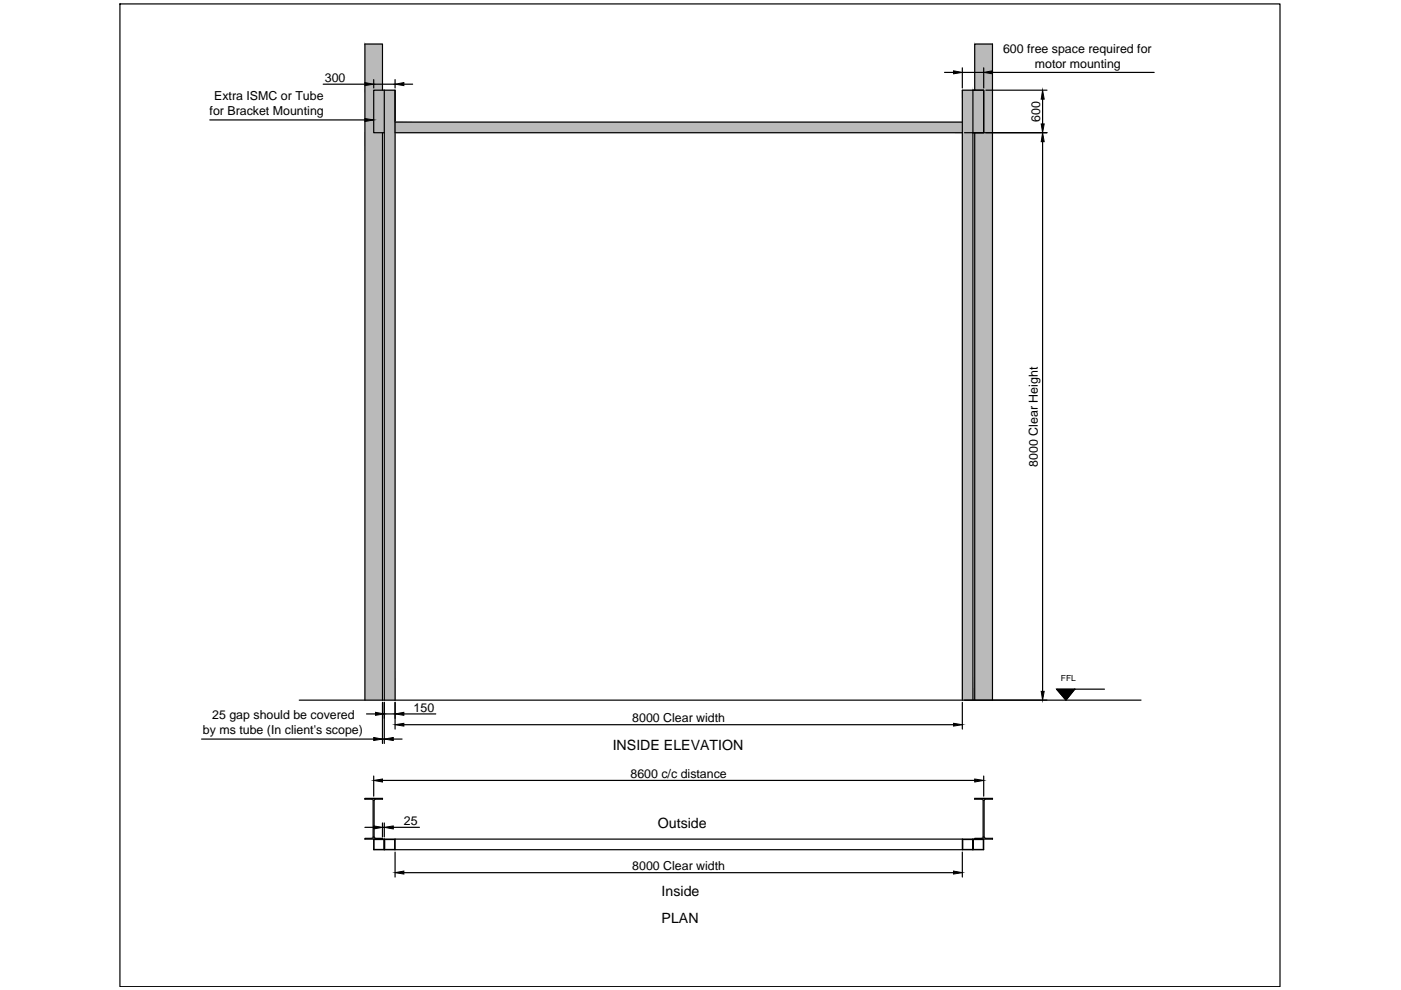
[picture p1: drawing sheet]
<svg xmlns="http://www.w3.org/2000/svg" width="297mm" height="210mm" viewBox="0 0 297 210" stroke-linecap="round" stroke-linejoin="round" font-family="sans-serif">
<!-- layer: 0 -->
<g fill="none" stroke="#000" stroke-width=".25">
<path d="M25.4 .8h246v208.4h-246zM68.5 17.9h8.9M79.2 16.9v1.8M79.2 17.9h4.6M81.1 19.1v-9.8h-3.7v139.1M81.5 19.1h2.3v129.3M81.5 19.1h-2.3v9h2.3M81.5 19.1v129.3M83.8 16.9v1.8M83.8 19.1v9h120.2M85.6 17.9h1.9M200.3 15.4h1.9"/>
<path d="M204 14.4v4.3M204 15.4h4.6M206.3 19.1h2.3v9h-2.3M206.7 19.1v-9.8h3.7v139.1M208.6 14.4v4.3M209 19.1h13M210.4 15.4h34.3M44.5 25.4h32.9M81.1 28.1v120.3M83.8 25.9h120.2M204.5 28.1h17.5M206.7 28.1v120.3"/>
<path d="M221.1 21v5.3M221.1 30v116.6M42.7 156.7h36.5M63.4 148.4h178.5M77.7 151.4h1.9M81.1 148.9v8.7M81.1 156.7h.4M81.5 148.9v8.7M81.5 151.4h2.3M83.4 156.7h1.8M83.8 148.9v5.7M85.6 153.7h116.6"/>
<path d="M85.6 151.4h6.8M204 148.4v-129.3h2.3v129.3M204 148.9v5.7M227.9 146.1l-1.9 2.3-2-2.3h10.2M77.4 175.4h1.8M78.8 169.4h-1.4v-.1h3.7v.1h-1.5M78.8 169.4l.3 .3M79.1 169.7v7.7M79.1 177.4l-.1 .3h-1.6v.2h133v-.2h-1.5l-.3-.3M79.2 177.9v2.3h129.4v-2.3M79.2 164.5v4.3M79.3 178h2.1v2.1h-2.1z"/>
<path d="M79.3 177.4l.2 .3h1.6v.2M79.6 169.4l-.3 .3v7.7M81.1 174.5v2.9M81.1 175.4h.4M81.1 165.5h125.6M81.5 174.5v2.9M81.5 177.9v2.3M81.6 178h2.1v2.1h-2.1zM83.4 175.4h5.5M83.8 177.9v2.3M204 177.9v2.3M204.1 178h2.1v2.1h-2.1z"/>
<path d="M206.3 177.9v2.3M206.4 178h2.1v2.1h-2.1zM208.1 169.4h-1.4v-.1h3.7v.1h-1.5M208.2 169.4l.3 .3M208.4 169.7v7.7M208.5 177.4l-.3 .3h-1.5v.2M208.6 164.5v4.3M209 169.4l-.4 .3v7.7M83.8 180.7v5.3M85.6 185h116.6M204 180.7v5.3"/>
</g>
<g fill="#000" stroke="#000" stroke-width=".21">
<path d="M77.4 17.5l1.8 .4-1.8 .2zM83.8 17.9l1.8-.4v.6zM202.2 15l1.8 .4-1.8 .2zM208.6 15.4l1.8-.4v.6zM77.4 25.1l1.8 .3-1.8 .4zM221.1 28.1l.3 1.9h-.6zM221.1 19.1l.3 1.9h-.6zM220.8 26.3h.6l-.3 1.8zM79.2 156.4l1.9 .3-1.9 .3zM79.6 151l1.9 .4-1.9 .3zM81.5 156.7l1.9-.3v.6zM83.8 153.7l1.8-.3v.6z"/>
<path d="M83.8 151.4l1.8-.4v.7zM202.2 153.4l1.8 .3-1.8 .3zM220.8 146.6h.6l-.3 1.8zM224 146.1h3.9l-1.9 2.3zM79.2 175.1l1.9 .3-1.9 .4zM79.2 165.5l1.9-.3v.6zM81.5 175.4l1.9-.3v.7zM206.7 165.2l1.9 .3-1.9 .3zM83.8 185l1.8-.3v.6zM202.2 184.7l1.8 .3-1.8 .3z"/>
</g>
<g fill="#bababa" stroke="#bababa" stroke-width=".21">
<path d="M77.4 9.3v9.8h3.7zM77.4 9.3h3.7v9.8z"/>
<path d="M77.4 19.1v9h1.8zM77.4 19.1h1.8v9z"/>
<path d="M77.4 28.1v120.3h3.7zM77.4 28.1h3.7v120.3z"/>
<path d="M81.5 19.1v129.3h2.3zM81.5 19.1h2.3v129.3z"/>
<path d="M204 19.1v129.3h2.3zM204 19.1h2.3v129.3z"/>
<path d="M206.7 9.3v9.8h3.7zM206.7 9.3h3.7v9.8z"/>
<path d="M208.6 19.1v9h1.8zM208.6 19.1h1.8v9z"/>
<path d="M206.7 28.1v120.3h3.7zM206.7 28.1h3.7v120.3z"/>
<path d="M79.2 19.1v9h2.3zM79.2 19.1h2.3v9z"/>
<path d="M206.3 19.1v9h2.3zM206.3 19.1h2.3v9z"/>
<path d="M83.8 25.9v2.2h120.2zM83.8 25.9h120.2v2.2z"/>
</g>
<g font-size="3">
<text x="129.9" y="159">INSIDE ELEVATION</text>
<text x="139.5" y="175.5">Outside</text>
<text x="140.3" y="190">Inside</text>
<text x="140.3" y="195.7">PLAN</text>
</g>
<g font-size="2.6">
<text x="212.7" y="11.2">600 free space required for</text>
<text x="68.9" y="17.3">300</text>
<text x="219.4" y="14.3">motor mounting</text>
<text x="45.4" y="21.2">Extra ISMC or Tube</text>
<text x="44.4" y="24.4">for Bracket Mounting</text>
<text x="220.5" y="25.8" transform="rotate(-90 220.5 25.8)">600</text>
<text x="220" y="98.9" transform="rotate(-90 220 98.9)">8000 Clear Height</text>
<text x="43" y="155.7">by ms tube (In client's scope)</text>
<text x="45" y="152.5">25 gap should be covered</text>
<text x="87.7" y="150.9">150</text>
<text x="134.1" y="153.1">8000 Clear width</text>
<text x="133.7" y="165">8600 c/c distance</text>
<text x="85.6" y="174.9">25</text>
<text x="134.1" y="184.5">8000 Clear width</text>
</g>
<text font-size="1.8" x="224.9" y="144.4">FFL</text>
</svg>
